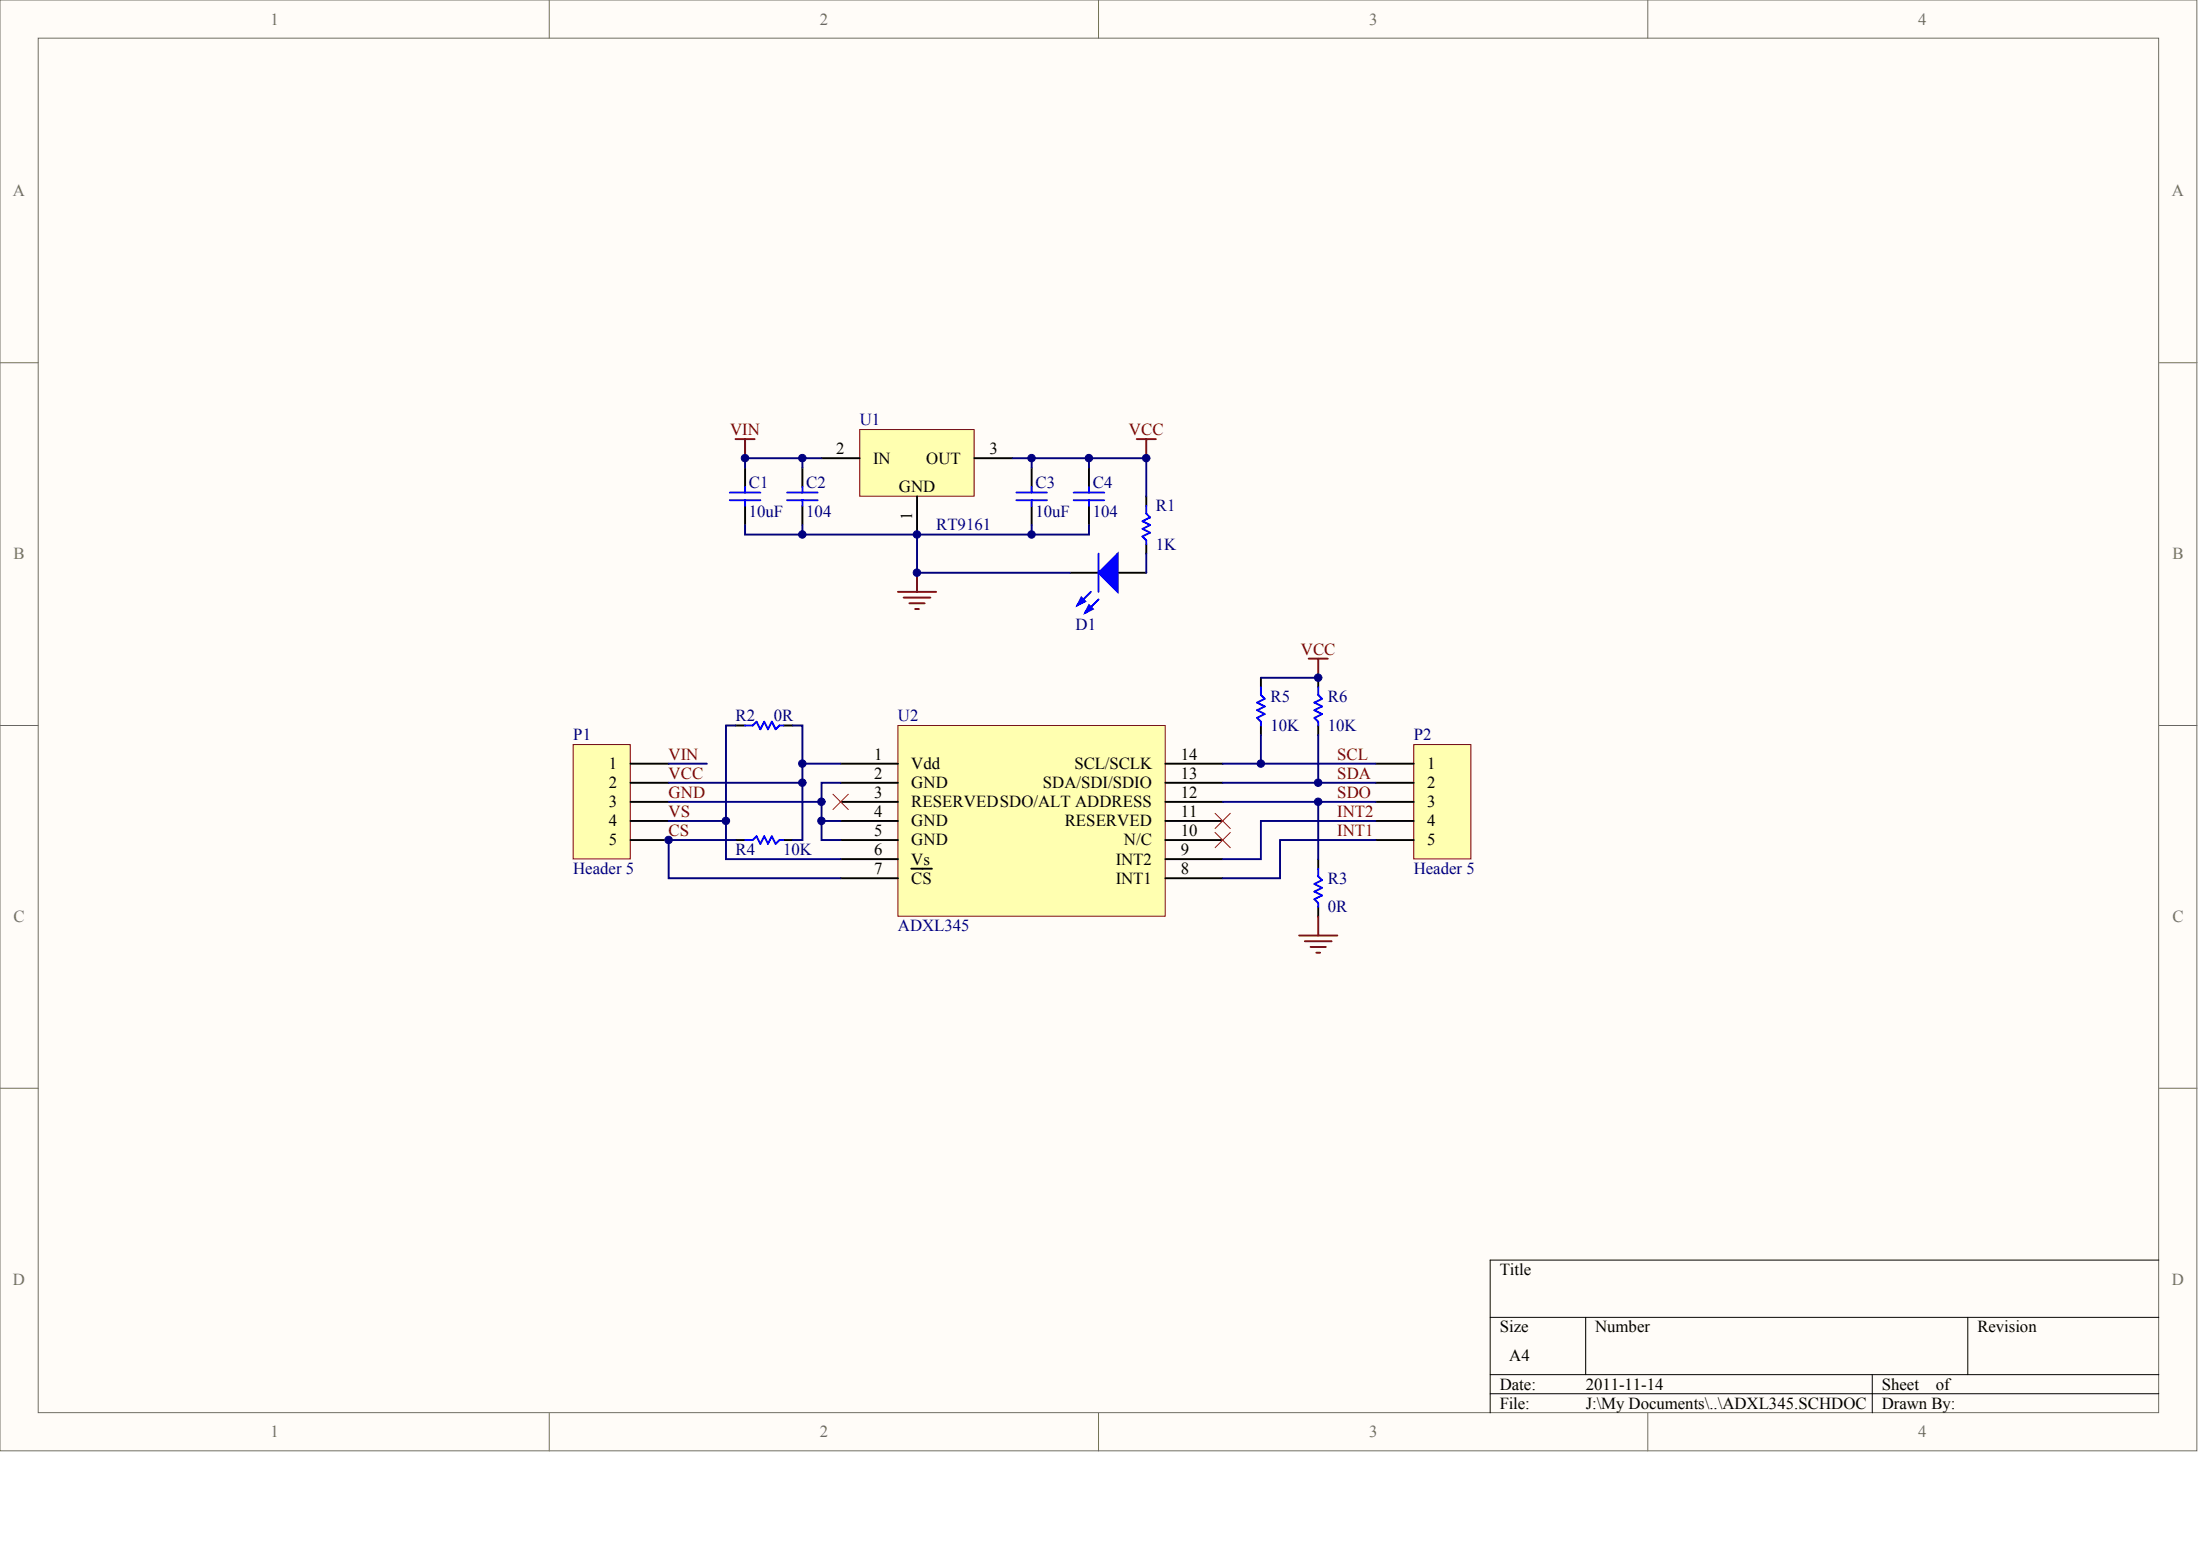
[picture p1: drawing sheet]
<svg xmlns="http://www.w3.org/2000/svg" width="840mm" height="594mm" viewBox="0 0 840 594" stroke-linecap="round" stroke-linejoin="round" font-family="sans-serif">
<g fill="#fffcf8" stroke="#716f64" stroke-width=".38">
<path d="M0 0h838.4v553.6h-838.4z"/>
<path d="M14.6 14.6h809.2v524.4h-809.2z"/>
</g>
<path d="M209.6 0v14.6M419.2 0v14.6M628.9 0v14.6M0 138.4h14.6M823.9 138.4h14.6M0 276.8h14.6M823.9 276.8h14.6M0 415.2h14.6M823.9 415.2h14.6M209.6 539.1v14.5M419.2 539.1v14.5M628.9 539.1v14.5" fill="none" stroke="#716f64" stroke-width=".38"/>
<path d="M823.9 480.8h-255.2v58.3M568.7 502.6h255.2M605.2 502.6v21.9M751 502.6v21.9M568.7 524.5h255.2M568.7 531.8h255.2M714.5 524.5v14.6" fill="none" stroke="#000" stroke-width=".38"/>
<path d="M342.7 276.8h102v72.8h-102z" fill="#ffffb0" stroke="#800000" stroke-width=".38"/>
<g fill="none" stroke="#000" stroke-width=".73">
<path d="M320.8 291.4h21.9M320.8 298.7h21.9M444.8 291.4h21.8M444.8 298.7h21.8M320.8 306h21.9M320.8 313.2h21.9M444.8 306h21.8M444.8 313.2h21.8M320.8 320.5h21.9M320.8 327.8h21.9M320.8 335.1h21.9M347.8 331.5h7.9"/>
<path d="M444.8 320.5h21.8M444.8 327.8h21.8M444.8 335.1h21.8"/>
</g>
<path d="M539.5 284.1h21.8v43.6h-21.8z" fill="#ffffb0" stroke="#800000" stroke-width=".38"/>
<path d="M525 291.4h14.5M525 298.7h14.5M525 306h14.5M525 313.2h14.5M525 320.5h14.5" fill="none" stroke="#000" stroke-width=".73"/>
<path d="M218.7 284.1h21.8v43.6h-21.8z" fill="#ffffb0" stroke="#800000" stroke-width=".38"/>
<path d="M240.6 291.4h14.6M240.6 298.7h14.6M240.6 306h14.6M240.6 313.2h14.6M240.6 320.5h14.6" fill="none" stroke="#000" stroke-width=".73"/>
<path d="M466.6 291.4h58.4M466.6 298.7h58.4M466.6 306h58.4M525 313.2h-43.8v14.6h-14.6M525 320.5h-36.5v14.6h-21.9" fill="none" stroke="#000080" stroke-width=".73"/>
<path d="M463.7 310.3l5.8 5.9M463.7 317.6l5.8 5.8M469.5 310.3l-5.8 5.9M469.5 317.6l-5.8 5.8" fill="none" stroke="#f00" stroke-width=".38"/>
<path d="M328.1 163.9h43.7v25.4h-43.7z" fill="#ffffb0" stroke="#800000" stroke-width=".38"/>
<g fill="none" stroke="#000" stroke-width=".73">
<path d="M284.4 178.5v7.3M306.2 178.5v7.3M313.5 174.8h14.6M371.8 174.8h14.6M393.7 178.5v7.3M415.6 178.5v7.3M284.4 193v7.3M306.2 193v7.3M350 189.4v14.6M393.7 193v7.3M415.6 193v7.3M437.5 189.4v3.6"/>
<path d="M408.3 218.5h10.9M426.5 218.5h11M481.2 258.6v3.6M503.1 258.6v3.6M298.9 276.8h3.7M298.9 320.5h3.7M503.1 327.8v3.7"/>
</g>
<g fill="none" stroke="#00f" stroke-width=".73">
<path d="M278.5 187.9h11.7M278.5 190.9h11.7M284.4 185.8v2.1M284.4 190.9v2.1M300.4 187.9h11.7M300.4 190.9h11.7M306.2 185.8v2.1M306.2 190.9v2.1M387.9 187.9h11.7M387.9 190.9h11.7M393.7 185.8v2.1M393.7 190.9v2.1"/>
<path d="M409.8 187.9h11.6M409.8 190.9h11.6M415.6 185.8v2.1M415.6 190.9v2.1M437.5 193v3l1.4 1.4-2.9 1.5 2.9 1.4-2.9 1.5M419.2 211.3v14.5M416.3 225.8l-5.1 5.1M419.2 228.7l-5.1 5.1M298.9 276.8h-1.4l-1.5 1.5-1.4-2.9-1.5 2.9-1.5-2.9-1.4 2.9M481.2 262.2v3l1.5 1.4-2.9 1.5 2.9 1.4-2.9 1.5M503.1 262.2v3l1.4 1.4-2.9 1.5 2.9 1.4-2.9 1.5M298.9 320.5h-1.4l-1.5 1.5-1.4-2.9-1.5 2.9-1.5-2.9-1.4 2.9"/>
<path d="M503.1 331.5v2.9l1.4 1.4-2.9 1.5 2.9 1.4-2.9 1.5"/>
</g>
<g fill="none" stroke="#000080" stroke-width=".73">
<path d="M306.2 174.8v3.7M313.5 174.8h-29.1v3.7M386.4 174.8h7.3v3.7M393.7 174.8h43.8v14.6M415.6 174.8v3.7M284.4 200.3v3.7h109.3v-3.7M306.2 200.3v3.7M350 204v14.5h58.3M415.6 200.3v3.7h-21.9M437.5 211.3v7.2M481.2 258.6h21.9M280.7 276.8h-3.6v36.4h-21.9"/>
<path d="M302.6 276.8h3.6v14.6M255.2 291.4h14.6M306.2 298.7v21.8h-3.6M320.8 291.4h-14.6v7.3h-51M320.8 298.7h-7.3v7.3h-58.3M481.2 280.5v10.9M503.1 280.5v18.2M277.1 313.2v14.6h43.7M313.5 306v14.5h7.3M313.5 313.2h7.3M503.1 306v21.8M280.7 320.5h-25.5v14.6h65.6"/>
</g>
<g fill="#00f" stroke="#00f" stroke-width=".73">
<path d="M419.2 218.5l7.3-7.2v14.5z"/>
<path d="M412.7 228l1.4 1.5-2.9 1.4z"/>
<path d="M415.6 230.9l1.5 1.5-3 1.4z"/>
</g>
<g fill="none" stroke="#800000" stroke-width=".73">
<path d="M280.7 167.5h7.3M284.4 167.5v7.3M433.8 167.5h7.3M437.5 167.5v7.3M350 218.5v7.3M342.7 225.8h14.6M344.9 228h10.2M347.1 230.2h5.8M349.2 232.4h1.5M499.4 251.3h7.3M503.1 251.3v7.3M495.8 357h14.6"/>
<path d="M498 359.1h10.2M503.1 349.7v7.3M500.2 361.3h5.8M502.4 363.5h1.4"/>
</g>
<path d="M317.9 303l5.8 5.9M323.7 303l-5.8 5.9" fill="none" stroke="#f00" stroke-width=".38"/>
<g fill="#000080" stroke="#000080" stroke-width=".38">
<circle cx="255.2" cy="320.5" r="1.42"/>
<circle cx="277" cy="313.2" r="1.42"/>
<circle cx="284.3" cy="174.8" r="1.42"/>
<circle cx="306.2" cy="298.6" r="1.42"/>
<circle cx="306.2" cy="291.4" r="1.42"/>
<circle cx="306.2" cy="203.9" r="1.42"/>
<circle cx="306.2" cy="174.8" r="1.42"/>
<circle cx="313.5" cy="313.2" r="1.42"/>
<circle cx="313.5" cy="305.9" r="1.42"/>
<circle cx="349.9" cy="218.5" r="1.42"/>
<circle cx="349.9" cy="203.9" r="1.42"/>
<circle cx="393.7" cy="203.9" r="1.42"/>
<circle cx="393.7" cy="174.8" r="1.42"/>
<circle cx="415.6" cy="174.8" r="1.42"/>
<circle cx="437.4" cy="174.8" r="1.42"/>
<circle cx="481.2" cy="291.4" r="1.42"/>
<circle cx="503.1" cy="305.9" r="1.42"/>
<circle cx="503.1" cy="298.6" r="1.42"/>
<circle cx="503.1" cy="258.6" r="1.42"/>
</g>
<g font-size="6.4" fill="#716f64">
<text x="103.2" y="9.3">1</text>
<text x="312.9" y="9.3">2</text>
<text x="522.5" y="9.3">3</text>
<text x="732.1" y="9.3">4</text>
<text x="5" y="74.9">A</text>
<text x="828.9" y="74.9">A</text>
<text x="5.2" y="213.3">B</text>
<text x="829.1" y="213.3">B</text>
<text x="5.2" y="351.7">C</text>
<text x="829.1" y="351.7">C</text>
<text x="5" y="490.1">D</text>
<text x="828.9" y="490.1">D</text>
<text x="103.2" y="548.4">1</text>
<text x="312.9" y="548.4">2</text>
<text x="522.5" y="548.4">3</text>
<text x="732.1" y="548.4">4</text>
</g>
<g font-size="6.4" fill="#800000">
<text x="278.7" y="166">VIN</text>
<text x="430.8" y="166">VCC</text>
<text x="496.5" y="249.7">VCC</text>
<text x="255.2" y="289.8">VIN</text>
<text x="510.4" y="289.8">SCL</text>
<text x="255.2" y="297.1">VCC</text>
<text x="510.4" y="297.1">SDA</text>
<text x="255.2" y="304.4">GND</text>
<text x="510.4" y="304.4">SDO</text>
<text x="255.2" y="311.7">VS</text>
<text x="510.4" y="311.7">INT2</text>
<text x="255.2" y="319">CS</text>
<text x="510.4" y="319">INT1</text>
</g>
<g font-size="6.4" fill="#000080">
<text x="328.1" y="162.3">U1</text>
<text x="285.8" y="186.4">C1</text>
<text x="307.7" y="186.4">C2</text>
<text x="395.2" y="186.4">C3</text>
<text x="417.1" y="186.4">C4</text>
<text x="285.8" y="197.3">10uF</text>
<text x="307.7" y="197.3">104</text>
<text x="395.2" y="197.3">10uF</text>
<text x="417.1" y="197.3">104</text>
<text x="441.1" y="195.1">R1</text>
<text x="357.3" y="202.4">RT9161</text>
<text x="441.1" y="209.7">1K</text>
<text x="410.5" y="240.3">D1</text>
<text x="484.9" y="268">R5</text>
<text x="506.7" y="268">R6</text>
<text x="280.7" y="275.2">R2</text>
<text x="295.3" y="275.2">0R</text>
<text x="342.7" y="275.2">U2</text>
<text x="484.9" y="278.9">10K</text>
<text x="506.7" y="278.9">10K</text>
<text x="218.7" y="282.5">P1</text>
<text x="539.5" y="282.5">P2</text>
<text x="280.7" y="326.2">R4</text>
<text x="298.9" y="326.2">10K</text>
<text x="218.7" y="333.5">Header 5</text>
<text x="539.5" y="333.5">Header 5</text>
<text x="506.7" y="337.2">R3</text>
<text x="506.7" y="348.1">0R</text>
<text x="342.7" y="355.4">ADXL345</text>
</g>
<g font-size="6.4">
<text x="319.1" y="173.3">2</text>
<text x="377.7" y="173.3">3</text>
<text x="333.2" y="176.9">IN</text>
<text x="353.5" y="176.9">OUT</text>
<text x="343" y="187.8">GND</text>
<text x="232.3" y="293.5">1</text>
<text x="333.6" y="289.8">1</text>
<text x="347.8" y="293.5">Vdd</text>
<text x="410.1" y="293.5">SCL/SCLK</text>
<text x="450.6" y="289.8">14</text>
<text x="544.6" y="293.5">1</text>
<text x="333.6" y="297.1">2</text>
<text x="450.6" y="297.1">13</text>
<text x="232.3" y="300.7">2</text>
<text x="333.6" y="304.4">3</text>
<text x="347.8" y="300.7">GND</text>
<text x="398" y="300.7">SDA/SDI/SDIO</text>
<text x="450.6" y="304.4">12</text>
<text x="544.6" y="300.7">2</text>
<text x="232.3" y="308">3</text>
<text x="333.6" y="311.7">4</text>
<text x="347.8" y="308">RESERVEDSDO/ALT ADDRESS</text>
<text x="450.6" y="311.7">11</text>
<text x="544.6" y="308">3</text>
<text x="232.3" y="315.3">4</text>
<text x="347.8" y="315.3">GND</text>
<text x="406.3" y="315.3">RESERVED</text>
<text x="544.6" y="315.3">4</text>
<text x="232.3" y="322.6">5</text>
<text x="333.6" y="319">5</text>
<text x="347.8" y="322.6">GND</text>
<text x="428.9" y="322.6">N/C</text>
<text x="450.6" y="319">10</text>
<text x="544.6" y="322.6">5</text>
<text x="333.6" y="326.2">6</text>
<text x="347.8" y="329.9">Vs</text>
<text x="425.8" y="329.9">INT2</text>
<text x="450.6" y="326.2">9</text>
<text x="333.6" y="333.5">7</text>
<text x="450.6" y="333.5">8</text>
<text x="347.8" y="337.2">CS</text>
<text x="425.8" y="337.2">INT1</text>
<text x="572.4" y="486.5">Title</text>
<text x="572.4" y="508.4">Size</text>
<text x="608.8" y="508.4">Number</text>
<text x="754.6" y="508.4">Revision</text>
<text x="576" y="519.3">A4</text>
<text x="572.4" y="530.2">Date:</text>
<text x="605.2" y="530.2">2011-11-14</text>
<text x="718.2" y="530.2">Sheet</text>
<text x="738.8" y="530.2">of</text>
<text x="572.4" y="537.5">File:</text>
<text x="605.2" y="537.5">J:\My Documents\..\ADXL345.SCHDOC</text>
<text x="718.2" y="537.5">Drawn By:</text>
</g>
<text font-size="6.3" x="348.1" y="198.5" transform="rotate(-90 348.1 198.5)">1</text>
<g font-size="3.2" fill="#00f">
<text x="438.6" y="213.4" transform="rotate(-90 438.6 213.4)">P0R102</text>
<text x="279" y="277.7">P0R201</text>
<text x="482.3" y="282.6" transform="rotate(-90 482.3 282.6)">P0R502</text>
<text x="504.2" y="282.6" transform="rotate(-90 504.2 282.6)">P0R602</text>
<text x="279" y="321.8">P0R401</text>
<text x="504.2" y="352.1" transform="rotate(-90 504.2 352.1)">P0R302</text>
</g>
</svg>
